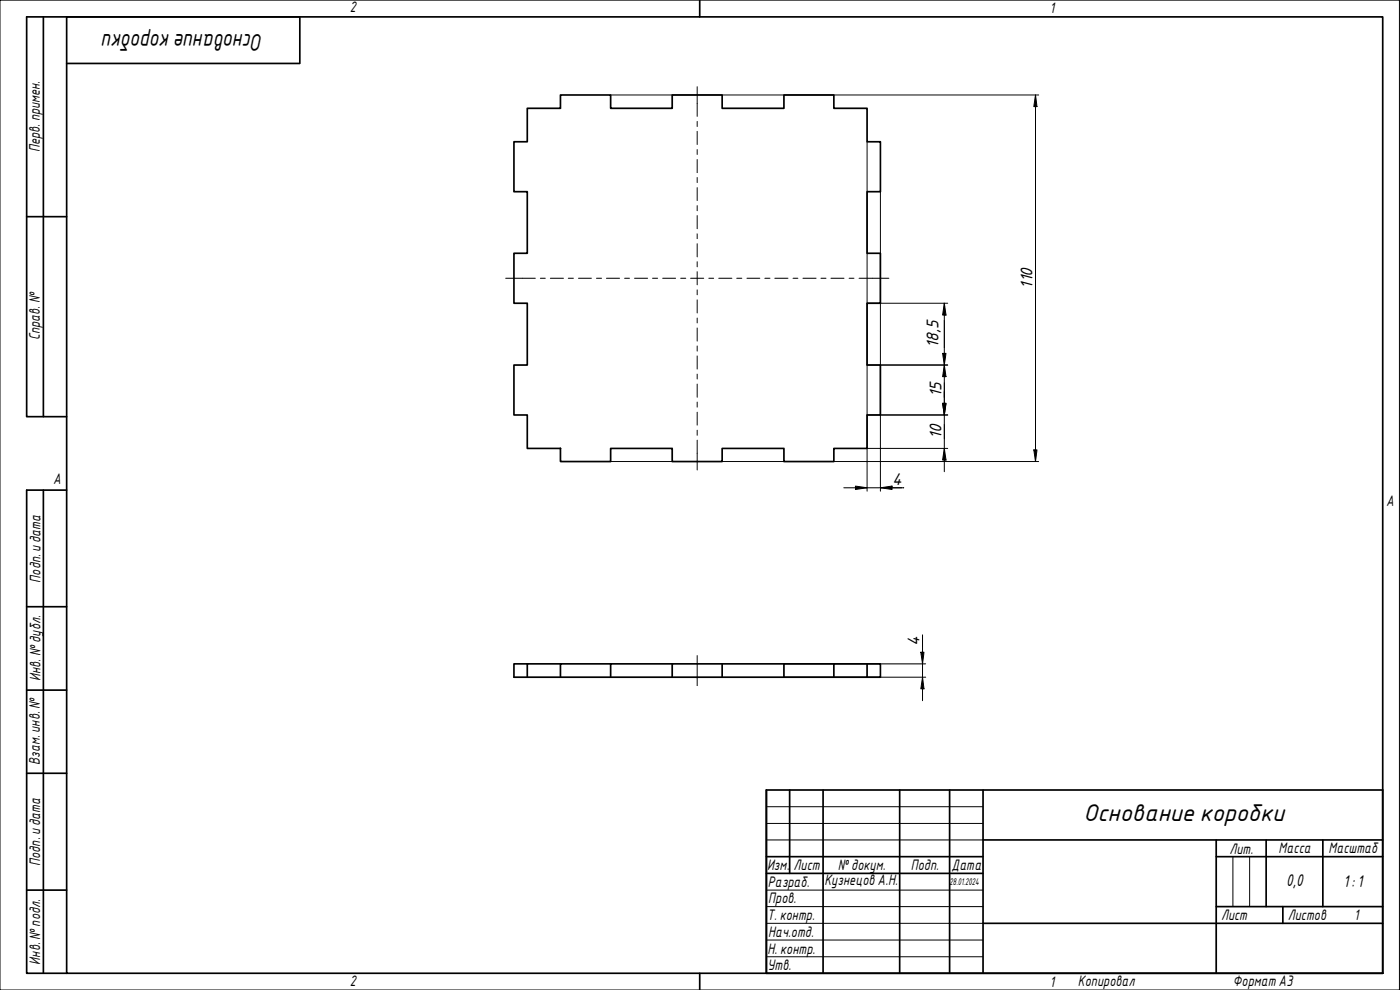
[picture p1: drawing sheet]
<svg xmlns="http://www.w3.org/2000/svg" width="420mm" height="297mm" viewBox="0 0 420 297" stroke-linecap="round" stroke-linejoin="round" font-family="sans-serif">
<path d="M158.2 32.5h10v-4h15.1v4h18.4v-4h15v4h18.6v-4h15v4h9.9v10h4v15h-4v18.5h4v15h-4v18.5h4v15h-4v10h-9.9v4h-15v-4h-18.6v4h-15v-4h-18.4v4h-15.1v-4h-10v-10h-4v-15h4v-18.5h-4v-15h4v-18.5h-4v-15h4zM158.2 199.2h-4v4h110v-4h-4v4M168.2 199.2h-10v4M183.3 199.2h-15.1v4M201.7 199.2h-18.4v4M216.7 199.2h-15v4M235.3 199.2h-18.6v4M250.3 199.2h-15v4M260.2 199.2h-9.9v4" fill="none" stroke="#000" stroke-width=".51"/>
<path d="M20 5.1h395v286.9h-395zM210 0v5.1M210 292v5" fill="none" stroke="#000" stroke-width=".51"/>
<path d="M0 0h420v297h-420z" fill="none" stroke="#000" stroke-width=".3"/>
<g fill="none" stroke="#000" stroke-width=".51">
<path d="M230 237h185v55h-185zM237 237v25.1M247 237v55M270 237v55M285 237v55M295 237v55M230 257h65M295 252h120M365 257h50M365 252v40M380 252v20M397 252v20"/>
<path d="M230 262.1h65M295 277h120M365 272h50M385 272v5"/>
</g>
<path d="M230 242h65M230 247.1h65M230 252h65M370 257v15M375 257v15M230 267.1h65M230 272h65M230 277h65M230 282.1h65M230 287.1h65" fill="none" stroke="#000" stroke-width=".3"/>
<path d="M13 5.1v119.9M20 19h70v-13.9h-82v119.9h12M8 65h12M13 147.1v144.9M20 147.1h-12v144.9h12M8 182h12M8 207.1h12M8 232h12M8 267.1h12" fill="none" stroke="#000" stroke-width=".51"/>
<g fill="none" stroke="#000" stroke-width=".3">
<path d="M209.2 26v8.9M209.2 36.4v1.6M209.2 39.4v4M209.2 44.9v1.4M209.2 47.9v3.9M209.2 53.3v1.5M209.2 56.3v3.9M209.2 61.7v1.5M209.2 64.7v3.9M209.2 70.2v1.4M209.2 73.1v4M209.2 78.5v1.6"/>
<path d="M151.8 83.5h8.9M162.2 83.5h1.4M165.2 83.5h3.9M170.6 83.5h1.5M173.6 83.5h3.9M179 83.5h1.5M182 83.5h3.9M187.5 83.5h1.4M190.4 83.5h4M195.8 83.5h1.6M198.9 83.5h3.9M204.3 83.5h1.5"/>
<path d="M207.3 83.5h3.9M209.2 81.5v4M209.2 87v1.4M209.2 90v3.9M209.2 95.4v1.5M209.2 98.4v3.9M212.7 83.5h1.5M215.7 83.5h3.9M221.1 83.5h1.5M224.2 83.5h3.8M229.6 83.5h1.5M232.5 83.5h4"/>
<path d="M238 83.5h1.5M241 83.5h3.9M246.4 83.5h1.5M249.4 83.5h3.9M254.8 83.5h1.5M257.8 83.5h9M209.2 103.8v1.5M209.2 106.8v3.9M209.2 112.3v1.4M209.2 115.2v4M209.2 120.6v1.6M209.2 123.7v3.9"/>
<path d="M209.2 129.1v1.5M209.2 132.1v8.9M209.2 196.7v9"/>
</g>
<g fill="none" stroke="#000" stroke-width=".3">
<path d="M183.3 28.5h25.9M209.4 28.5h102.3M310.8 28.5l.4 3.5h-.9zM310.8 28.5v110M260.2 42.5v40.9M264.2 57.5v25.9M260.2 91h24.2M260.2 83.6v63.8M264.2 83.6v63.8M283.4 91l.5 3.5h-1zM283.4 91v50.5M260.2 109.5h24.2"/>
<path d="M282.9 106h1l-.5 3.5zM283.4 109.5l.5 3.5h-1zM183.3 138.5h25.9M209.4 138.5h102.3M260.2 124.5h24.2M260.2 134.5h24.2M282.9 121h1l-.5 3.5zM283.4 134.5l.5 3.5h-1zM310.3 135h.9l-.4 3.5zM253.2 146.4h17.4M256.7 145.8l3.5 .6-3.5 .5zM264.2 146.4l3.5-.6v1.1z"/>
<path d="M267.7 146.4h3.5M235.3 199.2h42.5M276.4 195.7h.9l-.4 3.5zM276.9 190.5v19.7M235.3 203.2h42.5M276.9 203.2l.4 3.5h-.9z"/>
</g>
<g fill="#000">
<path d="M310.8 28.5l.4 3.5h-.9z" fill-rule="evenodd"/>
<path d="M283.4 91l.5 3.5h-1z" fill-rule="evenodd"/>
<path d="M282.9 106h1l-.5 3.5z" fill-rule="evenodd"/>
<path d="M283.4 109.5l.5 3.5h-1z" fill-rule="evenodd"/>
<path d="M282.9 121h1l-.5 3.5z" fill-rule="evenodd"/>
<path d="M282.9 121h1l-.5 3.5z" fill-rule="evenodd"/>
<path d="M283.4 134.5l.5 3.5h-1z" fill-rule="evenodd"/>
<path d="M310.3 135h.9l-.4 3.5z" fill-rule="evenodd"/>
<path d="M256.7 145.8l3.5 .6-3.5 .5z" fill-rule="evenodd"/>
<path d="M264.2 146.4l3.5-.6v1.1z" fill-rule="evenodd"/>
<path d="M276.4 195.7h.9l-.4 3.5z" fill-rule="evenodd"/>
<path d="M276.9 203.2l.4 3.5h-.9z" fill-rule="evenodd"/>
</g>
<g font-size="7">
<text x="79" y="10.3" transform="rotate(180 79 10.3)">Основание коробки</text>
<text x="325.2" y="246.2">Основание коробки</text>
</g>
<g font-size="4.9">
<text x="309.9" y="86.6" transform="rotate(-90 309.9 86.6)">110</text>
<text x="281.6" y="104.3" transform="rotate(-90 281.6 104.3)">18,5</text>
<text x="282.5" y="119.2" transform="rotate(-90 282.5 119.2)">15</text>
<text x="282.5" y="131.7" transform="rotate(-90 282.5 131.7)">10</text>
<text x="267.7" y="145.5">4</text>
<text x="276" y="193.9" transform="rotate(-90 276 193.9)">4</text>
<text x="386" y="265.9">0,0</text>
<text x="403.2" y="266.2">1: 1</text>
</g>
<g font-size="4.4">
<text x="105" y="3.7">2</text>
<text x="315" y="3.8">1</text>
<text x="11.9" y="45.6" transform="rotate(-90 11.9 45.6)">Перв. примен.</text>
<text x="12" y="102.2" transform="rotate(-90 12 102.2)">Справ. №</text>
<text x="16" y="145.2">A</text>
<text x="416" y="151.7">A</text>
<text x="12.2" y="174.8" transform="rotate(-90 12.2 174.8)">Подп. идата</text>
<text x="12.2" y="204.3" transform="rotate(-90 12.2 204.3)">Инв. №дубл.</text>
<text x="12" y="229.5" transform="rotate(-90 12 229.5)">Взам. инв. №</text>
<text x="369" y="256.1">Лит.</text>
<text x="383.7" y="256.1">Масса</text>
<text x="398.7" y="256.1">Масштаб</text>
<text x="12.1" y="259.8" transform="rotate(-90 12.1 259.8)">Подп. идата</text>
<text x="230.2" y="261.1">Изм.</text>
<text x="238.2" y="261.1">Лист</text>
<text x="251.5" y="261">№докум.</text>
<text x="273.4" y="261.2">Подп.</text>
<text x="285.6" y="261.2">Дата</text>
<text x="230.4" y="266.1">Разраб.</text>
<text x="247.4" y="265.7">Кузнецов А.Н.</text>
<text x="230.6" y="271.1">Пров.</text>
<text x="230.3" y="276.1">Т. контр.</text>
<text x="230.5" y="281.1">Нач.отд.</text>
<text x="366.5" y="276.1">Лист</text>
<text x="386.5" y="276.1">Листов</text>
<text x="406.4" y="276">1</text>
<text x="230.4" y="286.1">Н. контр.</text>
<text x="12.1" y="289.4" transform="rotate(-90 12.1 289.4)">Инв. №подл.</text>
<text x="230.3" y="291.1">Утв.</text>
<text x="105" y="295.9">2</text>
<text x="315" y="296.1">1</text>
<text x="323.5" y="295.8">Копировал</text>
<text x="370" y="295.8">Формат А3</text>
</g>
<text font-size="2.8" x="285" y="265.5">28.01.2024</text>
</svg>
